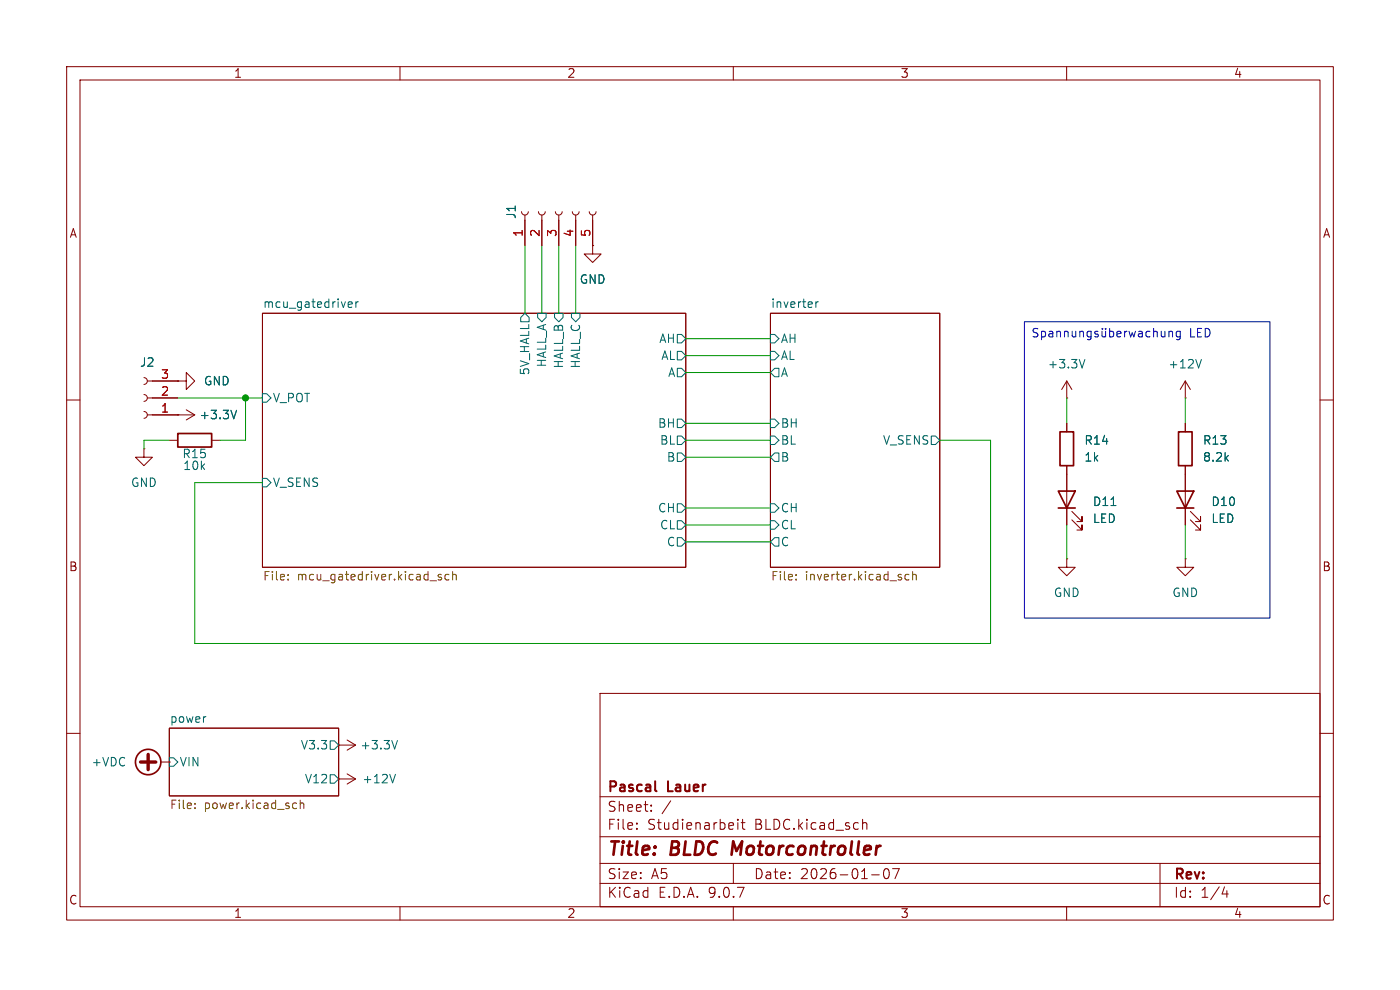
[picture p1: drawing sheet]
<svg xmlns="http://www.w3.org/2000/svg" width="297mm" height="210mm" viewBox="0 0 297 210" stroke-linecap="round" stroke-linejoin="round" font-family="sans-serif">
<g fill="none" stroke="#840000" stroke-width=".22">
<path d="M14.1 14.1h268.8v181.1h-268.8zM17 17h263v175.3h-263zM84.9 14.1v2.9M155.6 14.1v2.9M226.3 14.1v2.9M110.6 44.9a.72 .72 0 0 0 .8 .7 .72 .72 0 0 0 .7-.7M111.4 45.6v6.5M114.2 44.9a.72 .72 0 0 0 .8 .7 .72 .72 0 0 0 .7-.7M115 45.6v6.5M117.8 44.9a.72 .72 0 0 0 .7 .7 .72 .72 0 0 0 .8-.7M118.5 45.6v6.5M121.4 44.9a.72 .72 0 0 0 .7 .7 .72 .72 0 0 0 .8-.7"/>
<path d="M122.1 45.6v6.5M125 44.9a.72 .72 0 0 0 .7 .7 .72 .72 0 0 0 .7-.7M125.7 52.1v1.8h1.8l-1.8 1.8-1.8-1.8h1.8M125.7 52.1h.1M125.7 45.6v6.5M55.7 66.5h89.8v53.8h-89.8zM163.4 66.5h36v53.8h-36zM14.1 84.9h2.9M30.5 87.3a.72 .72 0 0 1 .8 .7 .72 .72 0 0 1-.8 .7M30.5 83.7a.72 .72 0 0 1 .8 .7 .72 .72 0 0 1-.8 .7M30.5 80.1a.72 .72 0 0 1 .8 .7 .72 .72 0 0 1-.8 .7M30.5 95.2v1.8h1.8l-1.8 1.8-1.8-1.8h1.8"/>
<path d="M30.5 95.2h.1M31.3 88h10M31.3 84.4h6.4M31.3 80.8h6.4M35.9 93.4h1.8M37.7 88h.1M37.7 80.8h1.8v-1.8l1.8 1.8-1.8 1.8v-1.8M37.7 80.8h.1M39.5 86.9l1.8 1.1M41.3 88l-1.8 1.1M44.9 93.4h1.8M226.3 84.4h.1"/>
<path d="M226.3 80.8v3.6M226.3 89.8v1.8M226.3 98.8v12.6M226.3 80.8l-1.1 1.8M226.3 80.8l1.1 1.8M251.5 84.4h.1M251.5 80.8v3.6M251.5 89.8v1.8M251.5 98.8v12.6M251.5 80.8l-1.1 1.8M251.5 80.8l1 1.8M280 84.9h2.9"/>
<path d="M226.3 118.5v1.8h1.8l-1.8 1.8-1.8-1.8h1.8M226.3 118.5h.1M227.4 110.3l2.1 2.1v-1v1h-1M227.4 108.5l2.1 2.1v-1v1h-1M251.5 118.5v1.8h1.7l-1.7 1.8-1.8-1.8h1.8M251.5 118.5h.1M252.5 110.3l2.2 2.1v-1v1h-1.1M252.5 108.5l2.2 2.1v-1v1h-1.1M14.1 155.6h2.9M35.9 154.5h35.9v14.3h-35.9zM71.8 158.1h.1M71.8 158.1h3.6"/>
<path d="M73.6 157l1.8 1.1M75.4 158.1l-1.8 1M127.3 147.1h152.7v45.2h-152.7zM280 155.6h2.9M34.1 161.6h1.8M35.9 161.6h.1M71.8 165.2h.1M71.8 165.2h3.6M73.6 164.2l1.8 1M75.4 165.2l-1.8 1.1M127.3 177.5h152.7M127.3 169h152.7"/>
<path d="M135.1 175.7v.2M135.1 174.6v.2M138.1 171.9v.2M138.1 170.8v.2M142.3 169.9l-1.8 2.7M156.5 173.8v.2M156.5 174.5v1.4M157.2 174.5h.8M157.5 173.8v1.8l.1 .2 .4 .1M183 174.7a.53 .53 0 0 1 .9 .1v1.1M183 173.8v2.1M84.9 192.3v2.9"/>
<path d="M127.3 187.4h152.7M127.3 183.2h152.7M155.6 192.3v2.9M155.6 183.2v4.2M184.9 185.6h1.6M187.6 184.5l.5-.2a1.33 1.33 0 0 1 0 2.1h-.2a1.29 1.29 0 0 1-.3-1.9zM189.4 184.3h1.4l-.9 2.1M226.3 192.3v2.9M246.1 183.2v9.1M259.8 188.1l-.5 1.5h1.3M260.3 188.9v1.4"/>
</g>
<path d="M155.5 178.5l-.3 2.8" fill="none" stroke="#840000" stroke-width=".57"/>
<path d="M139 165.7v1.8l.3 .3" fill="none" stroke="#840000" stroke-width=".42"/>
<g fill="none" stroke="#006464" stroke-width=".22">
<path d="M73.9 64.6l.8-.2-.1-.3-.5-.1-.2 .3 .1 .8h.6M75.5 64v1.2M76 64l-.3 .1-.2 .3M111.4 66.5l.9 .9v.9h-1.8v-.9zM114.1 66.5h1.7v.9l-.8 .9-.9-.9zM117.6 66.5h1.8v.9l-.9 .9-.9-.9zM121.2 66.5h1.8v.9l-.9 .9-.9-.9zM143.7 78.1h.9l.9 .9-.9 .9h-.9zM143.7 70.9h.9l.9 .9-.9 .9h-.9zM143.7 74.5h.9l.9 .9-.9 .9h-.9zM163.4 70.9h.9l.9 .9-.9 .9h-.9zM163.4 74.5h.9l.9 .9-.9 .9h-.9z"/>
<path d="M164.3 78.1h.9v1.8h-.9l-.9-.9zM173.1 64v1.2M173.6 64l-.3 .1-.2 .3M230.2 76.3l-.6 1.8M254.9 76.3l-.6 1.8M50.2 87l-.6 1.8M55.7 83.5h.9l.9 .9-.9 .9h-.9zM143.7 96.1h.9l.9 .9-.9 .9h-.9zM143.7 88.9h.9l.9 .9-.9 .9h-.9zM143.7 92.5h.9l.9 .9-.9 .9h-.9zM163.4 88.9h.9l.9 .9-.9 .9h-.9zM163.4 92.5h.9l.9 .9-.9 .9h-.9z"/>
<path d="M164.3 96.1h.9v1.8h-.9l-.9-.9zM197.6 92.5h.9l.9 .9-.9 .9h-.9zM55.7 101.5h.9l.9 .9-.9 .9h-.9zM143.7 114.1h.9l.9 .9-.9 .8h-.9zM143.7 106.9h.9l.9 .9-.9 .9h-.9zM143.7 110.5h.9l.9 .9-.9 .9h-.9zM163.4 106.9h.9l.9 .9-.9 .9h-.9zM163.4 110.5h.9l.9 .9-.9 .9h-.9zM164.3 114.1h.9v1.7h-.9l-.9-.8zM235.7 107.2h1M43.5 152h.2M70 157.2h.9l.9 .9-.9 .9h-.9z"/>
<path d="M84.3 157.1l-.6 1.8M35.9 160.8h.9l.9 .8-.9 .9h-.9zM70 164.3h.9l.9 .9-.9 .9h-.9zM83.9 164.3l-.6 1.8"/>
</g>
<g fill="none" stroke="#725600" stroke-width=".22">
<path d="M61.1 122.9v.1M61.1 121.9v.2M93.6 121.9l-.4-.1-.3 .3 .1 .3 .6 .1v.4h-.7M95.2 121.9l-.5-.1-.3 .4v.5l.2 .2h.6M96 122l.3-.2 .4 .1 .1 1.1M96 121.2v1.8M168.9 122.9v.1M168.9 121.9v.2M192.8 121.9l-.5-.1-.3 .4v.5l.2 .2h.6M193.6 122l.3-.2 .4 .1 .1 1.1M193.6 121.2v1.8M41.4 171.4v.1"/>
<path d="M41.4 170.4v.2M62.4 170.3l.5 .1M62.9 171.4l-.5 .1M63.7 170.5l.2-.2 .5 .1 .1 1.1M63.7 169.7v1.8"/>
</g>
<g fill="none" stroke="#840000" stroke-width=".36">
<path d="M37.7 92h7.2v2.8h-7.2zM224.9 91.6h2.8v7.2h-2.8zM250 91.6h2.9v7.2h-2.9zM224.5 104.2h3.6l-1.8 3.6zM224.5 107.8h3.6M249.7 104.2h3.5l-1.7 3.6zM249.7 107.8h3.5"/>
<circle cx="31.4" cy="161.6" r="2.69"/>
</g>
<path d="M29.8 161.6h3.2M31.4 160v3.3" fill="none" stroke="#840000" stroke-width=".72"/>
<g fill="none" stroke="#009600" stroke-width=".22">
<path d="M111.4 52.1v14.4M115 52.1v14.4M118.5 52.1v14.4M122.1 52.1v14.4M145.5 79h17.9M145.5 75.4h17.9M145.5 71.8h17.9M35.9 93.4h-5.4v1.8M37.7 84.4h18M52.1 84.4v9h-5.4M145.5 93.4h17.9M145.5 97h17.9"/>
<path d="M145.5 89.8h17.9M199.4 93.4h10.7v43.1h-168.8v-34.1h14.4M226.3 84.4v5.4M251.5 84.4v5.4M145.5 107.8h17.9M145.5 111.4h17.9M145.5 115h17.9M226.3 111.4v7.1M251.5 111.4v7.1"/>
</g>
<path d="M217.3 68.3h52.1v62.8h-52.1z" fill="none" stroke="#0000c2" stroke-width=".22"/>
<circle cx="52.1" cy="84.4" r=".65" fill="#009600" stroke="#009600" stroke-width=".22"/>
<g font-size="3.9" fill="#840000">
<text x="128.7" y="182.3">Title:</text>
<text x="142.4" y="182.3">BLDC</text>
<text x="156.4" y="182.3">Motorcontroller</text>
</g>
<g font-size="3" fill="#840000">
<text x="128.7" y="172.5">Sheet:</text>
<text x="128.7" y="168.6">Pascal</text>
<text x="141.8" y="168.6">Lauer</text>
<text x="128.7" y="176.3">File:</text>
<text x="137.3" y="176.3">Studienarbeit</text>
<text x="160.2" y="176.3">BLDC.kicad_sch</text>
<text x="128.7" y="190.8">KiCad</text>
<text x="128.7" y="186.8">Size:</text>
<text x="138.1" y="186.8">A5</text>
<text x="139.6" y="190.8">E.D.A.</text>
<text x="150.4" y="190.8">9.0.7</text>
<text x="159.8" y="186.8">Date:</text>
<text x="169.7" y="186.8">2026-01-07</text>
<text x="248.9" y="187.1">Rev:</text>
<text x="248.9" y="190.8">Id:</text>
<text x="254.7" y="190.8">1/4</text>
</g>
<g font-size="2.6" fill="#840000">
<text x="49.5" y="16.8">1</text>
<text x="120.2" y="16.8">2</text>
<text x="190.9" y="16.8">3</text>
<text x="261.6" y="16.8">4</text>
<text x="14.6" y="50.7">A</text>
<text x="280.5" y="50.7">A</text>
<text x="14.5" y="121.5">B</text>
<text x="280.4" y="121.5">B</text>
<text x="14.5" y="192.2">C</text>
<text x="49.5" y="195">1</text>
<text x="120.2" y="195">2</text>
<text x="190.9" y="195">3</text>
<text x="261.6" y="195">4</text>
<text x="280.4" y="192.2">C</text>
</g>
<g font-size="2.5" fill="#006464">
<text x="109.7" y="46.6" transform="rotate(-90 109.7 46.6)">J1</text>
<text x="55.7" y="65.4">mcu_gatedriver</text>
<text x="122.8" y="60.5">GND</text>
<text x="163.4" y="65.4">inverter</text>
<text x="139.7" y="73.1">AH</text>
<text x="140.1" y="76.7">AL</text>
<text x="165.5" y="73.1">AH</text>
<text x="165.5" y="76.7">AL</text>
<text x="29.6" y="78.1">J2</text>
<text x="43.1" y="82">GND</text>
<text x="112.6" y="79.8" transform="rotate(-90 112.6 79.8)">5V_HALL</text>
<text x="116.2" y="78" transform="rotate(-90 116.2 78)">HALL_A</text>
<text x="119.8" y="78.3" transform="rotate(-90 119.8 78.3)">HALL_B</text>
<text x="123.4" y="78.3" transform="rotate(-90 123.4 78.3)">HALL_C</text>
<text x="141.6" y="80.2">A</text>
<text x="165.5" y="80.2">A</text>
<text x="222.1" y="78.5">+3.3V</text>
<text x="247.7" y="78.5">+12V</text>
<text x="42.2" y="89.2">+3.3V</text>
<text x="57.7" y="85.6">V_POT</text>
<text x="139.5" y="91">BH</text>
<text x="139.9" y="94.6">BL</text>
<text x="165.5" y="91">BH</text>
<text x="165.5" y="94.6">BL</text>
<text x="187.2" y="94.6">V_SENS</text>
<text x="229.9" y="94.6">R14</text>
<text x="255.1" y="94.6">R13</text>
<text x="38.6" y="97.5">R15</text>
<text x="38.7" y="100">10k</text>
<text x="141.3" y="98.2">B</text>
<text x="165.5" y="98.2">B</text>
<text x="229.9" y="98.2">1k</text>
<text x="255.1" y="98.2">8.2k</text>
<text x="27.7" y="103.6">GND</text>
<text x="57.7" y="103.6">V_SENS</text>
<text x="231.7" y="107.6">D11</text>
<text x="256.9" y="107.6">D10</text>
<text x="139.5" y="109">CH</text>
<text x="139.9" y="112.6">CL</text>
<text x="165.5" y="109">CH</text>
<text x="165.5" y="112.6">CL</text>
<text x="231.7" y="111.2">LED</text>
<text x="256.9" y="111.2">LED</text>
<text x="141.3" y="116.2">C</text>
<text x="165.5" y="116.2">C</text>
<text x="223.4" y="126.9">GND</text>
<text x="248.6" y="126.9">GND</text>
<text x="35.9" y="153.5">power</text>
<text x="63.7" y="159.3">V3.3</text>
<text x="76.3" y="159.3">+3.3V</text>
<text x="19.3" y="162.9">+VDC</text>
<text x="38" y="162.9">VIN</text>
<text x="64.5" y="166.5">V12</text>
<text x="76.7" y="166.5">+12V</text>
</g>
<g font-size="2.5" fill="#a90000">
<text x="111" y="50.4" transform="rotate(-90 111 50.4)">1</text>
<text x="114.6" y="50.4" transform="rotate(-90 114.6 50.4)">2</text>
<text x="118.2" y="50.4" transform="rotate(-90 118.2 50.4)">3</text>
<text x="121.8" y="50.4" transform="rotate(-90 121.8 50.4)">4</text>
<text x="125.4" y="50.4" transform="rotate(-90 125.4 50.4)">5</text>
<text x="34" y="80.5">3</text>
<text x="34" y="87.6">1</text>
<text x="34" y="84.1">2</text>
</g>
<g font-size="2.5" fill="#0000c2">
<text x="218.7" y="72">þÿ S p a n n u n g s ü b e r w aLEDu n g</text>
<text x="253.3" y="72">c h</text>
</g>
<g font-size="2.5" fill="#725600">
<text x="55.7" y="123.6">File:</text>
<text x="63.1" y="123.6">mcu_gatedriver.kicad_sch</text>
<text x="163.4" y="123.6">File:</text>
<text x="170.8" y="123.6">inverter.kicad_sch</text>
<text x="35.9" y="172.1">File:</text>
<text x="43.3" y="172.1">power.kicad_sch</text>
</g>
</svg>
